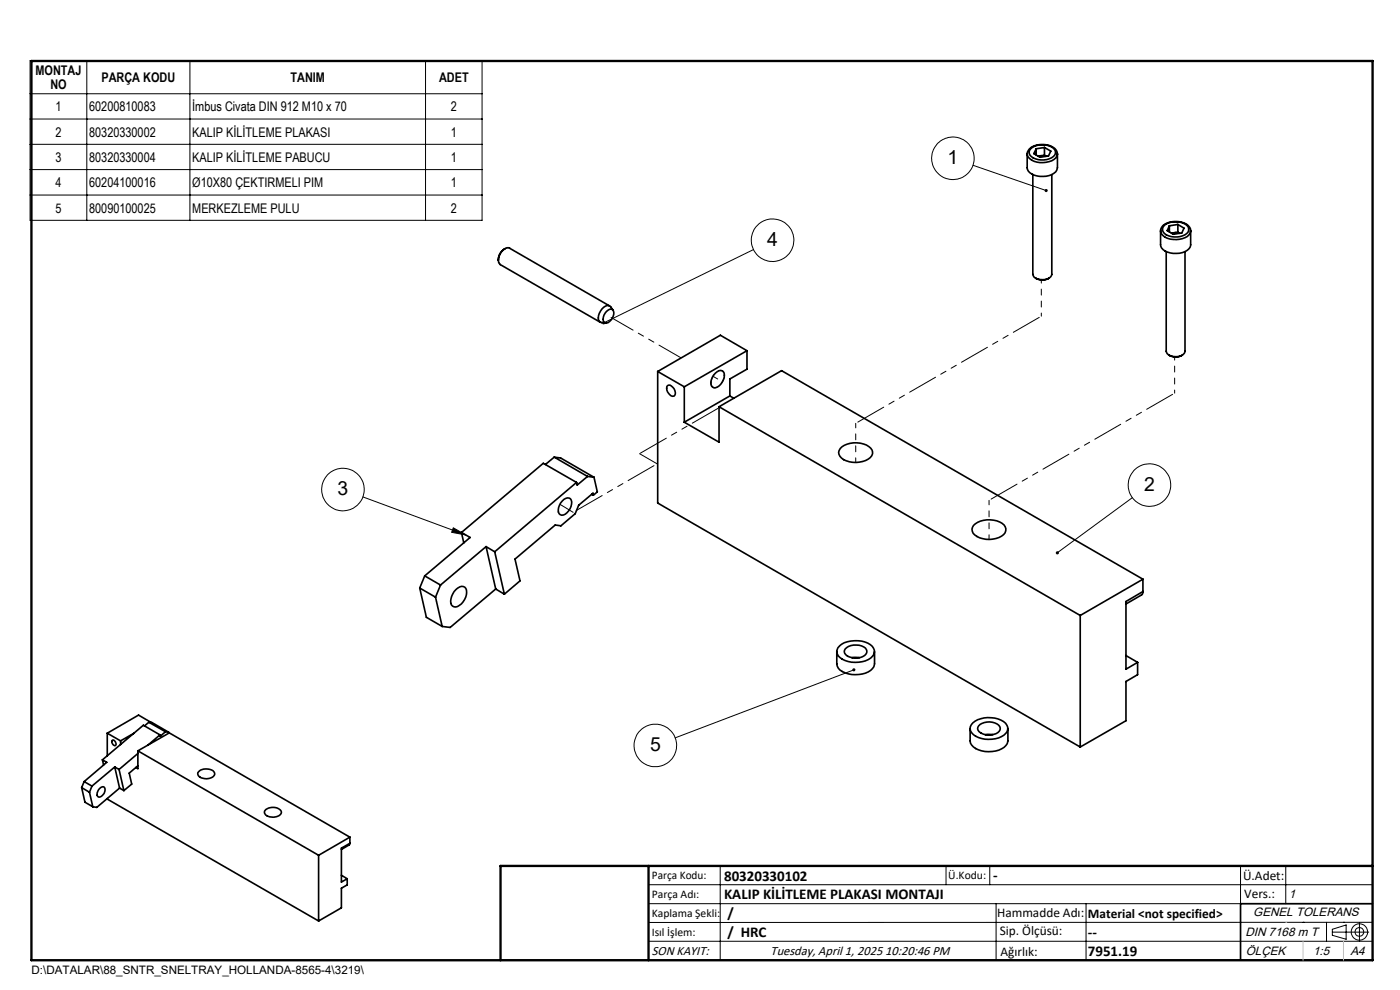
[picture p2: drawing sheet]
<svg xmlns="http://www.w3.org/2000/svg" width="297mm" height="210mm" viewBox="0 0 297 210" stroke-linecap="round" stroke-linejoin="round" font-family="sans-serif">
<g fill="none" stroke="#000" stroke-width=".35">
<path d="M217.9 32.7a2.39 2.39 0 0 1 2.6-2 3.4 3.4 0 0 1 3.8 1.6v.4M217.9 32.7v2.9a2.19 2.19 0 0 0 2.1 1.7 3.9 3.9 0 0 0 4.2-1.2l.1-.5v-2.9M217.9 32.7a2.52 2.52 0 0 0 2.7 1.8l1.3-.1a2.5 2.5 0 0 0 2.4-1.7M218.8 31.5a3.9 3.9 0 0 1 5 .3 1.36 1.36 0 0 1-1.2 1.9 3.8 3.8 0 0 1-4.1-.8 1.05 1.05 0 0 1 .3-1.4zM219.1 37v21.2l.3 .6 .3 .2M219.8 31.6v1.3M220.7 33l-.4 .2M220.7 33l1.2 .2M220.7 33l-.5 .1M221.6 31.3l1.3 .8-.5 1-1.8 .3-1.3-.8 .5-1M221.6 31.3l-1.8 .3M221.6 32.9l.4 .3"/>
<path d="M221.6 31.3v1.6M221.6 32.9l-.9 .1M223.1 37v21.2a2.23 2.23 0 0 1-3 1l-.4-.2M105.7 55.2a2.57 2.57 0 0 1 2.2-2.6l21.4 12.3M105.7 55.2l.1 .4 .3 .5 21.3 12.3M107.1 52.7a2.69 2.69 0 0 0-1.4 2.5M219.7 59a2.73 2.73 0 0 0 2.8 0M246.2 49v2.9a2.19 2.19 0 0 0 2 1.7 3.9 3.9 0 0 0 4.3-1.2l.1-3.4M246.7 47.9a4.6 4.6 0 0 1 5.4 0 1.47 1.47 0 0 1 .4 1.4 1.47 1.47 0 0 1-1.1 1.1 4.8 4.8 0 0 1-4.7-.4 1.35 1.35 0 0 1 0-2.1zM247 47.8a4 4 0 0 1 5.1 .3 1.36 1.36 0 0 1-1.2 1.9 3.7 3.7 0 0 1-4.1-.8 1.09 1.09 0 0 1 .2-1.4zM247.4 53.4v21.1l.2 .6 .4 .2M248.1 47.9v1.3"/>
<path d="M249 49.4l-.4 .1M249 49.4l1.2 .1M249 49.4l-.5 .1M249.9 47.6l1.3 .8-.5 1-1.8 .3-1.3-.8 .5-1M249.9 47.6l-1.8 .3M249.9 49.2l.4 .3M249.9 47.6v1.6M249.9 49.2l-.9 .2M251.4 53.4v21.1a1.84 1.84 0 0 1-2.5 1.1l-.9-.3M128.7 66.1a.9 .9 0 0 1 1.4-.2 2.04 2.04 0 0 1-1.7 2.6 1.56 1.56 0 0 1 .3-2.4zM130.1 65.8l-.5-.7a1.15 1.15 0 0 0-1.9 .4 2.33 2.33 0 0 0-.6 2.7l.5 .2 .9 .1M139.5 78.8v27.9l89.7 51.8"/>
<path d="M139.5 78.8l5.7 3.2M151.8 79.2a1 1 0 0 1 1.1-.6 1 1 0 0 1 .8 1 2.64 2.64 0 0 1-2.3 2.7 1.51 1.51 0 0 1-.3-2.3zM158.5 74.4l-5.7-3.3-13.3 7.7M158.5 74.4l-13.3 7.6M158.5 74.4v3.9l-3.7 2.1v3.6M248 75.3a2.73 2.73 0 0 0 2.8 0M117.6 97l7 4.1M117.6 97l-1.9 1.5M117.6 97l1.3 .1 7.1 4.1M141.6 81.8a1.37 1.37 0 0 1 1.7 1.4 .63 .63 0 0 1-.3 .8 .63 .63 0 0 1-.9-.2 1.56 1.56 0 0 1-.5-2zM145.2 82v7.6M152.5 86.3v7.5l-7.3-4.2"/>
<path d="M152.5 86.3l76.7 44.3M152.5 86.3l13.3-7.7 76.7 44.3M154.8 84l-9.6 5.6M154.8 84l.9 .5M178.3 95.1a5 5 0 0 1 6.4 0 1.42 1.42 0 0 1-.5 2.3 5 5 0 0 1-6-.6 1.24 1.24 0 0 1 .1-1.7zM97.9 113l1.8 1-9.6 8.2M97.9 113l.5 2.2M103.1 115.9l1.9 1.1M103.1 115.9l-9.6 8.2M103.1 115.9l2.1 9M105 117l2 9M119.3 106.3a1.05 1.05 0 0 1 1-.7 1.05 1.05 0 0 1 1 .9 2.75 2.75 0 0 1-2.2 2.8 1.33 1.33 0 0 1-.4-2.1z"/>
<path d="M122.3 102.3l-7-4-17.4 14.7M122.3 102.3l-17.3 14.7M124.6 101.1l-2.2 1.8-.1-.6M124.6 101.1l1.4 .1M125.5 104.8l.4 .2M125.9 105l-.1-.4-3 2.6-.8 1.8-3 2.5-1.2-.1-8.5 7.2 1 4.6-3.3 2.8M126 101.2l.7 3.1-.8 .7M206.5 111.5a5.1 5.1 0 0 1 6.5-.1 1.5 1.5 0 0 1-.5 2.3 5.1 5.1 0 0 1-6.1-.6 1.36 1.36 0 0 1 .1-1.6zM89 124.7l3.4 2M89 124.7l1.5 6.2 3.3 2M90.1 122.2l3.4 1.9M90.1 122.2l-1.1 2.5"/>
<path d="M92.4 126.7l1.4 6.2M93.5 124.1l-1.1 2.6M96.7 125.1a1.28 1.28 0 0 1 2.1-.3 3.2 3.2 0 0 1-2.1 4 1.15 1.15 0 0 1-1-1.8l.4-1zM105.2 124.9l-9.7 8.2-1.7-.2M105.2 124.9l1.8 1.1M177.5 138.2v2.7a2.63 2.63 0 0 0 2.5 2 5.5 5.5 0 0 0 5.1-1.1l.3-.4 .1-.6v-2.6M178.1 137a5.8 5.8 0 0 1 6.9 .1 1.71 1.71 0 0 1-.8 2.8 5.7 5.7 0 0 1-6.4-.8 1.49 1.49 0 0 1 .3-2.1zM179.3 137.6a3.3 3.3 0 0 1 4.5 .2 1.33 1.33 0 0 1-1.3 1.7 2.77 2.77 0 0 1-3.4-1.2zM180.7 139.5h1.6M229.2 130.6v27.9M238.9 139.1l2.4 1.4M242.5 125.5l-.1 .4-.3 .3-3.2 1.9"/>
<path d="M242.5 122.9l-13.3 7.7M242.5 125.5l-3.6 2.1v14.3l2.4-1.4M242.5 122.9v2.6M22.8 155.5v4.8M22.8 155.5l2.8 1.7M23.8 157a.65 .65 0 0 1 .7 .4 .65 .65 0 0 1-.2 .8 .85 .85 0 0 1-.5-1.2zM25.6 157.2v.7M28.4 155.5l-2.8 1.7M29.2 159.8l-3.9 3.4M29.2 159.3v3.7l-.4-.2M29.2 159.3l38.4 22.1M29.2 159.3l6.7-3.8 38.3 22.1"/>
<path d="M31.6 153.2l3.5 2M31.6 153.2l-.9 .8M31.6 153.2l.6 .1 3.6 2M32.1 153.3l-2.7-1.6-6.6 3.8M33.9 155.9l-3.5-2.1-8.7 7.4M33.9 155.9l-2.5 2.2M35.1 155.2l-1.1 1-.1-.3M35.1 155.2l.7 .1M35.8 155.3v.2M205.8 154.5v2.7a2.51 2.51 0 0 0 2.4 2.1 5.5 5.5 0 0 0 5.2-1.2l.3-.3 .1-.6v-2.7M206.4 153.3a5.7 5.7 0 0 1 6.9 .1 1.7 1.7 0 0 1-.8 2.8 5.6 5.6 0 0 1-6.4-.8 1.48 1.48 0 0 1 .3-2.1zM207.6 154a3.2 3.2 0 0 1 4.5 .1 1.29 1.29 0 0 1-1.3 1.7 2.71 2.71 0 0 1-3.4-1.2z"/>
<path d="M209 155.8h1.6M241.3 140.5v2.6l-2.4 1.5v8.3l-9.7 5.6M17.3 167.1l1.7 1M17.3 167.1l.7 3.1 1.7 .9M17.9 165.8l1.6 .9M17.9 165.8l-.6 1.3M19 168.1l.7 3M19.5 166.7l-.5 1.4M21 167.5l.2-.3a.61 .61 0 0 1 .8-.3 .61 .61 0 0 1 .3 .9 1.37 1.37 0 0 1-1.5 1.2l-.2-.3v-.5zM21.7 161.2l.9 .5-4.7 4.1M21.7 161.2l.3 1.1M22.8 169.4l44.8 26"/>
<path d="M24.3 162.7l1 .5M24.3 162.7l-4.8 4M24.3 162.7l1.1 4.5M25.3 163.2l1 4.5M25.4 167.2l-4.9 4.1-.8-.2M25.4 167.2l.9 .5M29.2 162.4l-1.8 1.6 .5 2.3-1.6 1.4M42.3 163.5a2.48 2.48 0 0 1 3.2 .4 1.14 1.14 0 0 1-1.3 1.3 1.81 1.81 0 0 1-2.3-1.1zM56.3 171.9a2.29 2.29 0 0 1 3.4 .3 1.85 1.85 0 0 1-2.5 1.1 .97 .97 0 0 1-.9-1.4zM74.2 178.9l-.1 .3-1.7 1M74.2 177.6l-6.6 3.8M74.2 178.9l-1.8 1v7.2l1.3-.7"/>
<path d="M74.2 177.6v1.3M67.6 181.4v14M72.4 185.7l1.3 .7M73.7 186.4v1.3l-1.3 .7v4.2l-4.8 2.8M291.2 191.7h-28v12M106.2 203.7h185"/>
</g>
<path d="M150.8 81.2a2.62 2.62 0 0 1 2.3-2.6 1.48 1.48 0 0 1 .3 2.2 1.93 1.93 0 0 1-2.1 1.4l-.4-.6-.1-.4" fill="none" stroke="#000" stroke-width=".21" stroke-dasharray="6.3 1.3 1.3 1.3 1.3 1.3" stroke-dashoffset="4.4"/>
<path d="M105.7 55.2a2.6 2.6 0 0 1 2.3-2.6h.1M106.1 56.1l-.3-.5-.1-.4M151.3 79.8l1 .6M139.4 98.4l-3.7-2.2M118.8 107l2.8 1.7" fill="none" stroke="#000" stroke-width=".21" stroke-dasharray="6.3 1.3 1.3 1.3 1.3 1.3"/>
<path d="M181.5 89.8v8.3M209.8 106.1v8.3" fill="none" stroke="#000" stroke-width=".21" stroke-dasharray="6.3 1.3 1.3 1.3 1.3 1.3" stroke-dashoffset="5.4"/>
<path d="M220.9 67.1l-39.4 22.7M249.2 83.4l-39.4 22.7" fill="none" stroke="#000" stroke-width=".21" stroke-dasharray="6.3 1.3 1.3 1.3 1.3 1.3" stroke-dashoffset="-.5"/>
<path d="M220.9 59.4v7.7M249.2 75.7v7.7" fill="none" stroke="#000" stroke-width=".21" stroke-dasharray="6.3 1.3 1.3 1.3 1.3 1.3" stroke-dashoffset="5.7"/>
<path d="M135.7 96.2l16.8-9.7" fill="none" stroke="#000" stroke-width=".21" stroke-dasharray="6.3 1.3 1.3 1.3 1.3 1.3" stroke-dashoffset="-.2"/>
<path d="M121.6 108.7l17.8-10.3" fill="none" stroke="#000" stroke-width=".21" stroke-dasharray="6.3 1.3 1.3 1.3 1.3 1.3" stroke-dashoffset="-.8"/>
<path d="M129.6 67.3l14.9 8.6" fill="none" stroke="#000" stroke-width=".21" stroke-dasharray="6.3 1.3 1.3 1.3 1.3 1.3" stroke-dashoffset="1"/>
<g fill="none" stroke="#000" stroke-width=".21">
<path d="M6.4 12.9h95.9v33.8h-95.9zM6.4 19.9h95.9M18.4 12.9v33.8M40.3 12.9v33.8M90.3 12.9v33.8M6.4 25.3h95.9M6.4 30.6h95.9M6.4 36h95.9M206.4 35.1l15.5 5.3M6.4 41.4h95.9M159.8 52.9l-31.7 15.6M77 105.4l21.8 8.1"/>
<path d="M96.2 112l2.6 1.5-3-.6zM240.2 105.6l-15.9 11.7M181.2 142.1l-38 14.4M137.6 187.7h153.6M137.6 191.7h153.6M137.6 199.7h153.6M152.8 183.7v20M200.7 183.7v4M210 183.7v4M211.3 191.7v12M230.4 191.7v12M263.2 183.7v20"/>
<path d="M272.8 183.7v8M276.4 195.6h.1M281.4 195.6v4.1M282.6 197.7h7.8M282.6 197.1l3-.9v3l-3-.8zM285 195.6h.1M288.4 195.8v3.8M291.2 195.6l-153.6 .1"/>
<circle cx="202.2" cy="33.6" r="4.5"/>
<circle cx="163.9" cy="51" r="4.5"/>
<circle cx="72.8" cy="103.8" r="4.5"/>
<circle cx="243.8" cy="102.9" r="4.5"/>
<circle cx="139" cy="158.1" r="4.5"/>
<circle cx="288.4" cy="197.7" r="1.74"/>
<circle cx="288.4" cy="197.7" r=".93"/>
</g>
<path d="M6.7 12.9h284.5v190.8h-284.5zM137.6 183.7v20M291.2 183.7h-185v20" fill="none" stroke="#000" stroke-width=".5"/>
<path d="M272.8 195.6h.1M276.4 199.7v4M285 199.7v4" fill="none" stroke="#c0c0c0" stroke-width=".21"/>
<path d="M127.9 68.2l-.2 .2 .1 .2 .3-.1-.3 .1a.33 .33 0 0 0 .4 .2 .33 .33 0 0 0 .2-.5 .33 .33 0 0 0-.5-.1zM221.8 40.1l-.1 .1a.33 .33 0 0 0 .1 .5 .33 .33 0 0 0 .4-.2l-.3-.1 .3 .1a.34 .34 0 0 0-.1-.3 .34 .34 0 0 0-.3-.1zM224.1 117l-.1 .5 .3-.2-.3 .2a.34 .34 0 0 0 .5 0 .34 .34 0 0 0 .1-.5 .34 .34 0 0 0-.5 0zM96.2 112l2.6 1.5-3-.6zM180.9 141.8a.34 .34 0 0 0 .2 .6 .34 .34 0 0 0 .4-.5l-.3 .2 .3-.2-.4-.2z" fill="#000"/>
<g font-size="4.1">
<text x="201" y="34.8">1</text>
<text x="162.8" y="52.2">4</text>
<text x="71.6" y="105.1">3</text>
<text x="242.7" y="104.2">2</text>
<text x="137.9" y="159.4">5</text>
</g>
<g font-size="3.2">
<text x="153.6" y="190.8">KALIP KİLİTLEME PLAKASI MONTAJI</text>
<text x="153.6" y="186.8">80320330102</text>
<text x="210.7" y="186.6">-</text>
<text x="154.3" y="194.8">/</text>
<text x="154.3" y="198.8">/ HRC</text>
<text x="230.8" y="198.7">--</text>
<text x="230.8" y="202.8">7951.19</text>
</g>
<g font-size="2.8">
<text x="7.5" y="16">MONTAJ</text>
<text x="21.5" y="17.4">PARÇA KODU</text>
<text x="61.6" y="17.4">TANIM</text>
<text x="93.1" y="17.4">ADET</text>
<text x="10.7" y="18.8">NO</text>
<text x="11.8" y="23.6">1</text>
<text x="18.9" y="23.6">60200810083</text>
<text x="40.8" y="23.6">İmbus Civata DIN 912 M10 x 70</text>
<text x="95.7" y="23.6">2</text>
<text x="11.8" y="29">2</text>
<text x="18.9" y="29">80320330002</text>
<text x="40.8" y="29">KALIP KİLİTLEME PLAKASI</text>
<text x="95.7" y="29">1</text>
<text x="11.8" y="34.3">3</text>
<text x="18.9" y="34.3">80320330004</text>
<text x="40.8" y="34.3">KALIP KİLİTLEME PABUCU</text>
<text x="95.7" y="34.3">1</text>
<text x="11.8" y="39.7">4</text>
<text x="18.9" y="39.7">60204100016</text>
<text x="40.8" y="39.7">Ø10X80 ÇEKTIRMELI PIM</text>
<text x="95.7" y="39.7">1</text>
<text x="11.8" y="45.1">5</text>
<text x="18.9" y="45.1">80090100025</text>
<text x="40.8" y="45.1">MERKEZLEME PULU</text>
<text x="95.7" y="45.1">2</text>
<text x="263.7" y="186.7">Ü.Adet:</text>
<text x="263.9" y="190.5">Vers.:</text>
<text x="211.5" y="194.5">Hammadde Adı:</text>
<text x="230.8" y="194.7">Material &lt;not specified&gt;</text>
<text x="138.3" y="202.6">SON KAYIT:</text>
<text x="163.5" y="202.6">Tuesday, April 1, 2025 10:20:46 PM</text>
<text x="212.1" y="198.4">Sip. Ölçüsü:</text>
<text x="212.2" y="202.7">Ağırlık:</text>
</g>
<g font-size="2.6">
<text x="273.4" y="190.4">1</text>
<text x="265.9" y="194.4">GENEL TOLERANS</text>
<text x="264.2" y="198.5">DIN 7168 m T</text>
<text x="264.3" y="202.6">ÖLÇEK</text>
<text x="278.5" y="202.6">1:5</text>
<text x="286.5" y="202.6">A4</text>
</g>
<g font-size="2.5">
<text x="138.3" y="186.4">Parça Kodu:</text>
<text x="138.3" y="190.5">Parça Adı:</text>
<text x="201.2" y="186.5">Ü.Kodu:</text>
<text x="138.3" y="194.5">Kaplama Şekli:</text>
<text x="138.3" y="198.6">Isıl İşlem:</text>
<text x="6.7" y="206.7">D:\DATALAR\88_SNTR_SNELTRAY_HOLLANDA-8565-4\3219\</text>
</g>
</svg>
